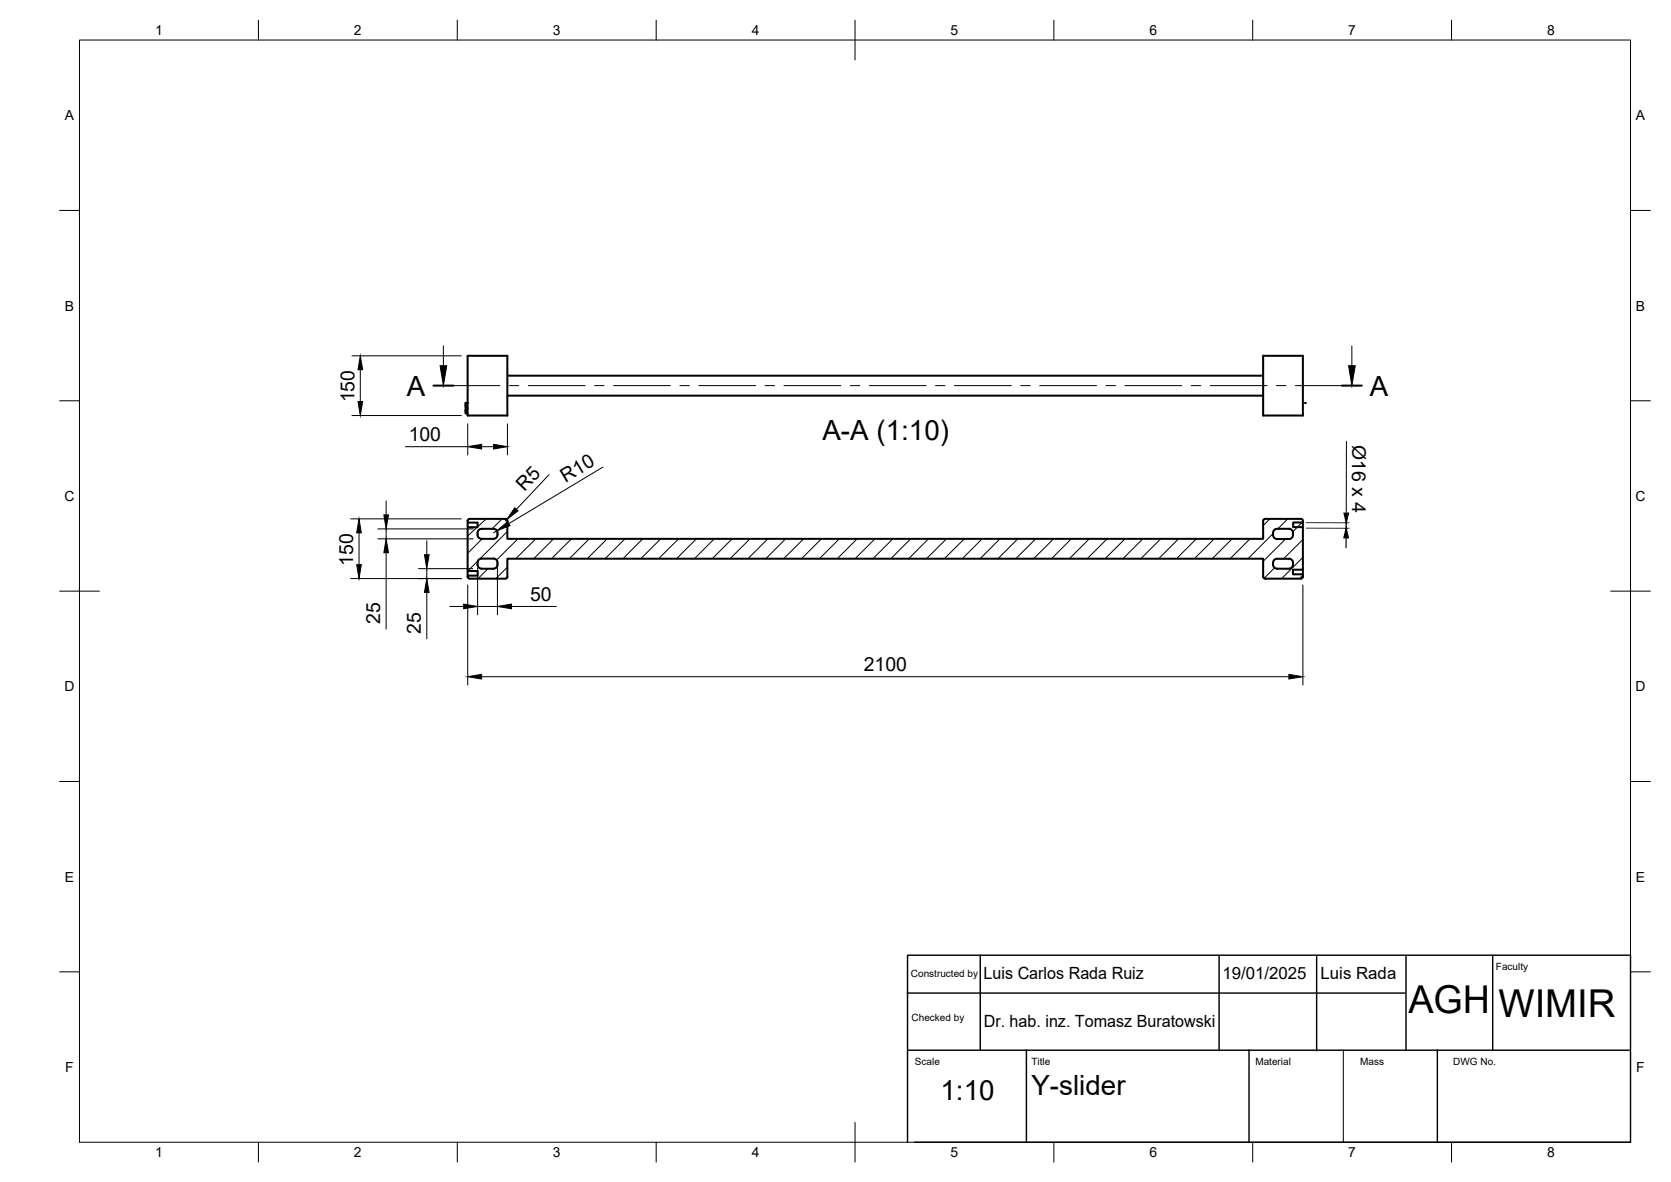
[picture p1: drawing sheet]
<svg xmlns="http://www.w3.org/2000/svg" width="420mm" height="297mm" viewBox="0 0 420 297" stroke-linecap="round" stroke-linejoin="round" font-family="sans-serif">
<!-- layer: Visible -->
<g fill="none" stroke="#000" stroke-width=".51">
<path d="M117.6 89.4h10v15h-10zM127.6 99.4h190M127.6 94.4h190M317.6 89.4h10v15h-10zM117.1 101.3h.5zM117.1 101.3v2.6h.5M117.3 101.3l-.2 .8 .2 .5M117.6 102.6h-.3l-.2 .4 .2 .9M120.4 133.2l.7-.3h3a1.29 1.29 0 0 1 1 1.3 1.29 1.29 0 0 1-1 1.2h-3a1.3 1.3 0 0 1-1.1-.9 1.3 1.3 0 0 1 .4-1.3zM127.6 130.9l-.3-.4-.2-.1h-9l-.5 .2v14.3l.2 .4 .3 .1h9l.4-.2 .1-.3M320.4 133.2l.7-.3h3a1.32 1.32 0 0 1 1 1.3 1.32 1.32 0 0 1-1 1.3h-3a1.32 1.32 0 0 1-1.1-1 1.32 1.32 0 0 1 .4-1.3zM327.6 130.9v14"/>
<path d="M327.6 130.9l-.1-.3-.4-.2-9.2 .1-.3 .4v4.5h-190v-4.5M120.1 141.9a1.01 1.01 0 0 0 1 1M120.1 141.9a1.18 1.18 0 0 1 1-1.5h3a1.09 1.09 0 0 1 1 1.5M121.1 142.9h3M125.1 141.9a1.01 1.01 0 0 1-1 1M320.1 141.9a1.01 1.01 0 0 0 1 1M320.1 141.9a1.16 1.16 0 0 1 1-1.5h3a1.07 1.07 0 0 1 1 1.5M321.1 142.9h3M322.6 140.4h.1M325.1 141.9a1.01 1.01 0 0 1-1 1M327.6 144.9l-.1 .3-.4 .2-9.2-.1-.3-.4v-4.5h-190v4.5"/>
</g>
<circle cx="328.1" cy="101.3" r=".25" fill="#000"/>
<!-- layer: BORDER -->
<g fill="none" stroke="#000" stroke-width=".25">
<path d="M20 10.1h390v276.9h-390zM65 5.1v5M115 5.1v5M165 5.1v5M215 5.1v10M265 5.1v5M315 5.1v5M365 5.1v5M15 52.9h5M410 52.9h5M15 100.7h5M410 100.7h5"/>
<path d="M15 148.6h10M405 148.6h10M15 196.4h5M410 196.4h5M15 244.2h5M410 244.2h5M65 287v5M115 287v5M165 287v5M215 282.1v9.9M265 287v5M315 287v5"/>
<path d="M365 287v5"/>
</g>
<!-- layer: TITLEBLOCK -->
<path d="M410 240.1v46.9h-180" fill="none" stroke="#000" stroke-width=".36"/>
<!-- layer: Hatching -->
<path d="M122.1 130.6l-4.4 4" fill="none" stroke="#000" stroke-width=".26"/>
<g fill="none" stroke="#000" stroke-width=".25">
<path d="M121.2 135.4l-3.6 3.6M126.2 130.4l-2.5 2.5M127.6 133.5l-7 7M130.2 135.4l-5.3 5.3M134.7 135.4l-5 5M139.2 135.4l-5 5M143.7 135.4l-5 5M148.2 135.4l-5 5M152.7 135.4l-5 5M157.1 135.4l-5 5M161.6 135.4l-5 5M166.1 135.4l-5 5"/>
<path d="M170.6 135.4l-5 5M175.1 135.4l-5 5M179.6 135.4l-5 5M184.1 135.4l-5 5M188.6 135.4l-5 5M193.1 135.4l-5 5M197.5 135.4l-4.9 5M202.1 135.4l-5.1 5M206.5 135.4l-5 5M211 135.4l-5 5M215.5 135.4l-5 5M220 135.4l-5 5"/>
<path d="M224.5 135.4l-5 5M229 135.4l-5 5M233.5 135.4l-5 5M238 135.4l-5 5M242.5 135.4l-5.1 5M247 135.4l-5 5M251.4 135.4l-5 5M255.9 135.4l-5 5M260.4 135.4l-5 5M264.9 135.4l-5 5M269.4 135.4l-5 5M273.9 135.4l-5 5"/>
<path d="M278.4 135.4l-5 5M282.9 135.4l-5 5M287.4 135.4l-5 5M291.8 135.4l-4.9 5M296.3 135.4l-5 5M300.8 135.4l-5 5M305.3 135.4l-5 5M309.8 135.4l-5 5M314.3 135.4l-5 5M319.3 130.4l-1.7 1.7M320.1 134.1l-6.3 6.3M323.2 135.5l-5.6 5.6"/>
<path d="M323.8 130.4l-2.5 2.5M327.6 131.1l-2.5 2.5M327.6 135.6l-4.9 4.8M120.2 140.9l-2.6 2.6M122.7 142.9l-2.5 2.5M127.6 142.5l-2.9 2.9M320.5 142.7l-2.7 2.6M327.6 140.1l-5.3 5.3M327.6 144.6l-.9 .8"/>
</g>
<!-- layer: Section Lines -->
<path d="M109 96.9h5M337.4 96.9h5" fill="none" stroke="#000" stroke-width=".51"/>
<g fill="none" stroke="#000" stroke-width=".25">
<path d="M111.5 86.9v5M114 96.9h11.7M128.1 96.9h2.4M132.8 96.9h14.3M149.5 96.9h2.4M154.3 96.9h14.3M170.9 96.9h2.4M175.7 96.9h14.3M192.4 96.9h2.4M197.1 96.9h14.3M213.8 96.9h2.4M218.6 96.9h14.3"/>
<path d="M235.2 96.9h2.4M240 96.9h14.3M256.7 96.9h2.3M261.4 96.9h14.3M278.1 96.9h2.4M282.9 96.9h14.2M299.5 96.9h2.4M304.3 96.9h14.3M321 96.9h2.3M325.7 96.9h11.7M339.9 86.9v5"/>
</g>
<path d="M110.7 91.9h1.6l-.8 5zM339.1 91.9h1.7l-.9 5z" fill="#000" stroke="#000" stroke-width=".25"/>
<!-- layer: FD_Dimensions -->
<g fill="none" stroke="#000" stroke-width=".25">
<path d="M88.5 89.4h27.5M90.6 92.9v8M88.5 104.4h27.5M101.9 112.3h15.7M117.6 106.5v7.8M121.1 112.3h3M127.6 106.5v7.8M138 119.3l-8.2 8.7M151.6 117.4l-23.6 14.2M88.2 130.4h27.8M90.3 133.9v8M95 135.4h24"/>
<path d="M95 132.9h24M97.1 125.9v3.5M97.1 132.9v2.5M97.1 138.9v19.2M107.3 135.9v3.5M124.9 133.4l-.8 .5M127.4 130.5l-.3 .4M88.2 145.4h27.8M105.2 142.9h13.7M107.3 142.9v2.5M107.3 148.9v11.6M113.1 152.4h3.5"/>
<path d="M117.6 147v25.2M120.1 152.4h5M128.6 152.4h11.3M327.6 147v25.2M121.1 170.1h203"/>
</g>
<g fill="#000" stroke="#000" stroke-width=".25">
<path d="M90.6 89.4l.6 3.5h-1.2zM90 100.9h1.2l-.6 3.5zM117.6 112.3l3.5-.6v1.1zM124.1 111.7l3.5 .6-3.5 .5zM90.3 130.4l.5 3.5h-1.1zM96.5 129.4h1.2l-.6 3.5zM97.1 135.4l.6 3.5h-1.2zM106.7 139.4h1.2l-.6 3.5zM124.9 133.4l2.8-2.3 .5 1zM129.4 127.6l.9 .8-2.9 2.1zM89.7 141.9h1.1l-.5 3.5zM107.3 145.4l.6 3.5h-1.2z"/>
<path d="M116.6 151.8l3.5 .6-3.5 .6zM125.1 152.4l3.5-.6v1.2zM117.6 170.1l3.5-.6v1.1zM324.1 169.5l3.5 .6-3.5 .5z"/>
</g>
<path d="M120.1 142.7v11.8M125.1 142.7v11.8" fill="none" stroke="#000" stroke-width=".27"/>
<path d="M409.7 240h-181.5v47M228.2 263.9h181.5" fill="none" stroke="#000" stroke-width=".36"/>
<path d="M328.4 131.4h10.8M328.4 132.7l10.8 .1M338.5 135.2v2.5M338.5 131.4v1.4M258.1 263.8v23.2M314.1 263.8v23.2M337.8 263.8v23.2M361.4 263.8v23.2" fill="none" stroke="#000" stroke-width=".25"/>
<path d="M246.5 240.3v23.4M306.5 240.4v23.4M331.1 240.5v23.4M353.5 240.4v23.4M375.3 240.3v23.4" fill="none" stroke="#000" stroke-width=".55"/>
<path d="M228.1 249.6h125.2" fill="none" stroke="#000" stroke-width=".3"/>
<path d="M117.6 132.5h2.5M117.7 131.3h2.4M325.1 132.5h2.5M325.2 131.3h2.4M117.7 144.7h2.4M117.7 143.5h2.4M325.1 144.3h2.5M325.1 143.2h2.5" fill="none" stroke="#000" stroke-width=".46"/>
<path d="M338.6 110.9l-.1 17.8" fill="none" stroke="#000" stroke-width=".31"/>
<path d="M338.5 132.7l.6 2.5h-1.2zM337.9 128.9h1.2l-.6 2.5z" fill="#000" stroke="#000" stroke-width=".25"/>
<path d="M120.1 131.5v.8M325.2 131.5v.7M120.1 143.7v.8M325.1 143.4v.7" fill="none" stroke="#000" stroke-width=".65"/>
<g font-size="9.6">
<text x="354.1" y="254.7">AGH</text>
<text x="376.8" y="255.7">WIMIR</text>
</g>
<g font-size="7">
<text x="102.3" y="99.4">A</text>
<text x="344.4" y="99.4">A</text>
<text x="206.8" y="110.7">A-A (1:10)</text>
<text x="259.4" y="275.2">Y-slider</text>
<text x="236.5" y="276.4">1:10</text>
</g>
<g font-size="4.9">
<text x="89.1" y="101.1" transform="rotate(-90 89.1 101.1)">150</text>
<text x="102.8" y="110.8">100</text>
<text x="340" y="111.7" transform="rotate(90 340 111.7)">Ø16 x 4</text>
<text x="131.9" y="123.7" transform="rotate(-47 131.9 123.7)">R5</text>
<text x="142.2" y="121.3" transform="rotate(-31 142.2 121.3)">R10</text>
<text x="88.8" y="142.1" transform="rotate(-90 88.8 142.1)">150</text>
<text x="133.3" y="150.9">50</text>
<text x="95.6" y="156.8" transform="rotate(-90 95.6 156.8)">25</text>
<text x="105.9" y="159.3" transform="rotate(-90 105.9 159.3)">25</text>
<text x="217.2" y="168.6">2100</text>
</g>
<g font-size="4.2">
<text x="247.3" y="246">Luis Carlos Rada Ruiz</text>
<text x="307.4" y="246">19/01/2025</text>
<text x="332.1" y="246">Luis Rada</text>
<text x="247.3" y="258">Dr. hab. inz. Tomasz Buratowski</text>
</g>
<g font-size="3.5">
<text x="39" y="8.8">1</text>
<text x="89" y="8.8">2</text>
<text x="139" y="8.8">3</text>
<text x="189" y="8.8">4</text>
<text x="239" y="8.8">5</text>
<text x="289" y="8.8">6</text>
<text x="339" y="8.8">7</text>
<text x="389" y="8.8">8</text>
<text x="16.3" y="30.2">A</text>
<text x="411.3" y="30.2">A</text>
<text x="16.3" y="78">B</text>
<text x="411.3" y="78">B</text>
<text x="16.2" y="125.9">C</text>
<text x="411.2" y="125.9">C</text>
<text x="16.2" y="173.7">D</text>
<text x="411.2" y="173.7">D</text>
<text x="16.3" y="221.6">E</text>
<text x="411.3" y="221.6">E</text>
<text x="16.4" y="269.4">F</text>
<text x="411.4" y="269.4">F</text>
<text x="39" y="290.8">1</text>
<text x="89" y="290.8">2</text>
<text x="139" y="290.8">3</text>
<text x="189" y="290.8">4</text>
<text x="239" y="290.8">5</text>
<text x="289" y="290.8">6</text>
<text x="339" y="290.8">7</text>
<text x="389" y="290.8">8</text>
</g>
<g font-size="2.5">
<text x="229" y="245.6">Constructed by</text>
<text x="376.1" y="243.7">Faculty</text>
<text x="229.2" y="256.5">Checked by</text>
<text x="230.1" y="267.6">Scale</text>
<text x="259.4" y="267.6">Title</text>
<text x="315.6" y="267.6">Material</text>
<text x="342" y="267.6">Mass</text>
<text x="365.4" y="267.6">DWG No.</text>
</g>
</svg>
